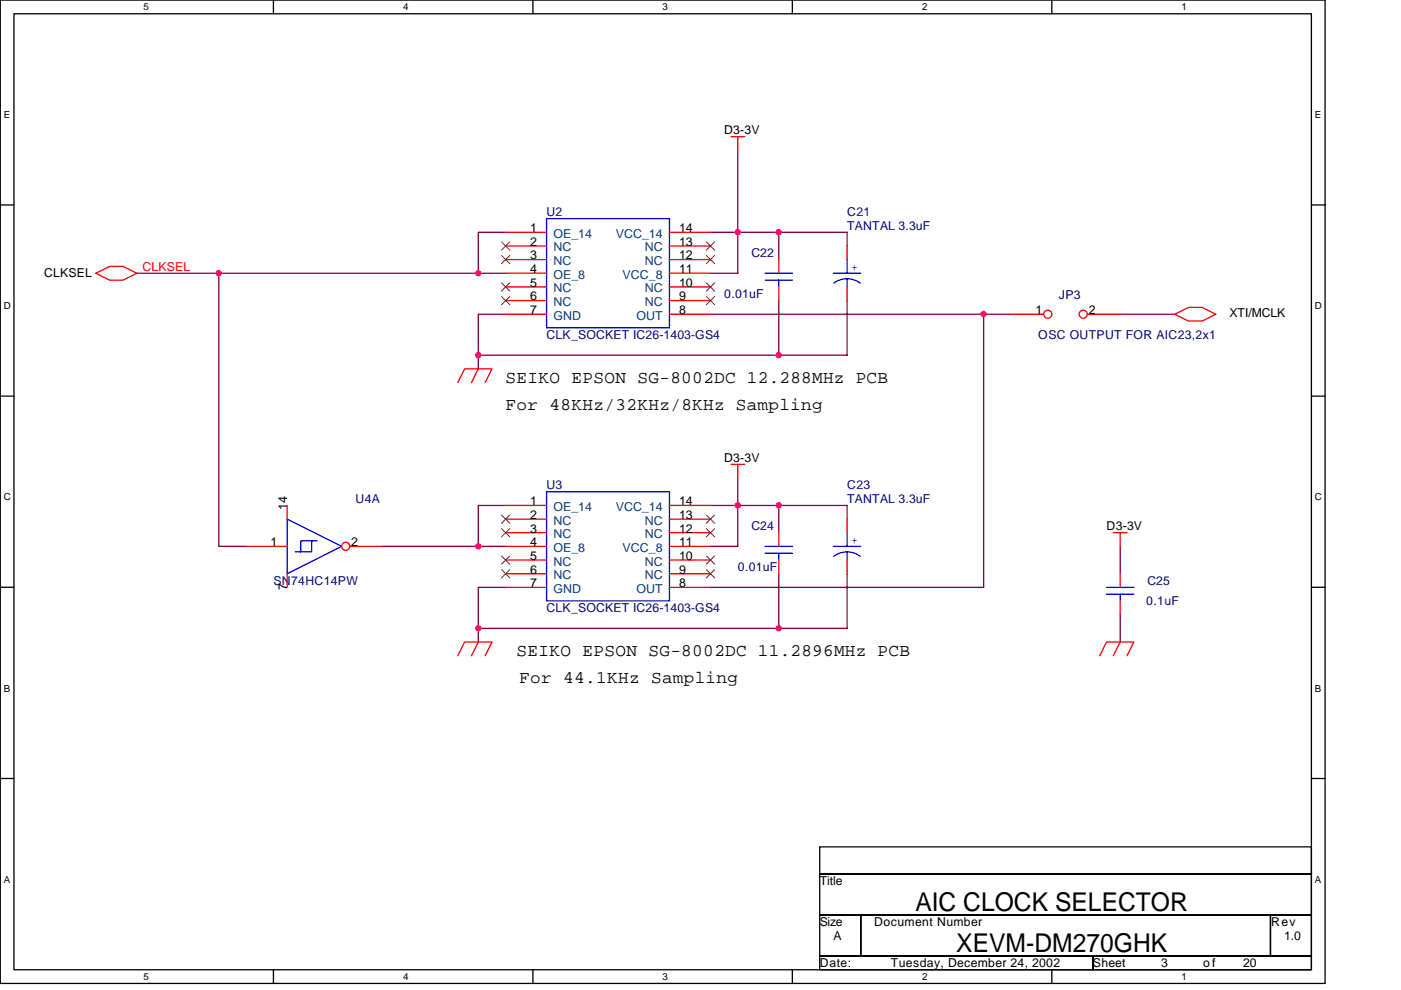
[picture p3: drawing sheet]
<svg xmlns="http://www.w3.org/2000/svg" width="297mm" height="210mm" viewBox="0 0 297 210" stroke-linecap="round" stroke-linejoin="round" font-family="sans-serif">
<path d="M.1 0h280.8v208.5h-280.8zM3 2.9h275v202.7h-275z" fill="none" stroke="#000" stroke-width=".28"/>
<g fill="#fff">
<path d="M30.5 .3h1.1v2.3h-1.1z"/>
<path d="M30.5 205.9h1.1v2.3h-1.1z"/>
</g>
<path d="M58 0v2.9M58 205.6v2.9" fill="none" stroke="#000" stroke-width=".28"/>
<g fill="#fff">
<path d="M85.5 .3h1.1v2.3h-1.1z"/>
<path d="M85.5 205.9h1.1v2.3h-1.1z"/>
</g>
<path d="M113 0v2.9M113 205.6v2.9" fill="none" stroke="#000" stroke-width=".28"/>
<g fill="#fff">
<path d="M140.5 .3h1.1v2.3h-1.1z"/>
<path d="M140.5 205.9h1.1v2.3h-1.1z"/>
</g>
<path d="M168 0v2.9M168 205.6v2.9" fill="none" stroke="#000" stroke-width=".28"/>
<g fill="#fff">
<path d="M195.5 .3h1.2v2.3h-1.2z"/>
<path d="M195.5 205.9h1.2v2.3h-1.2z"/>
</g>
<path d="M223 0v2.9M223 205.6v2.9" fill="none" stroke="#000" stroke-width=".28"/>
<g fill="#fff">
<path d="M250.5 .3h1.2v2.3h-1.2z"/>
<path d="M250.5 205.9h1.2v2.3h-1.2z"/>
<path d="M.8 23.2h1.4v2.3h-1.4z"/>
<path d="M278.8 23.2h1.4v2.3h-1.4z"/>
<path d="M.8 63.7h1.5v2.3h-1.5z"/>
<path d="M278.8 63.7h1.5v2.3h-1.5z"/>
</g>
<path d="M.1 43.5h2.9M278 43.5h2.9" fill="none" stroke="#000" stroke-width=".28"/>
<g fill="#fff">
<path d="M.8 104.2h1.5v2.4h-1.5z"/>
<path d="M278.8 104.2h1.5v2.4h-1.5z"/>
</g>
<path d="M.1 84h2.9M278 84h2.9" fill="none" stroke="#000" stroke-width=".28"/>
<g fill="#fff">
<path d="M.8 144.8h1.4v2.3h-1.4z"/>
<path d="M278.8 144.8h1.4v2.3h-1.4z"/>
</g>
<path d="M.1 124.5h2.9M278 124.5h2.9" fill="none" stroke="#000" stroke-width=".28"/>
<g fill="#fff">
<path d="M.8 185.3h1.4v2.3h-1.4z"/>
<path d="M278.8 185.3h1.4v2.3h-1.4z"/>
</g>
<path d="M.1 165.1h2.9M173.8 179.6h104.2v5.7h-104.2zM278 165.1h2.9M173.8 185.3h104.2v8.7h-104.2zM173.8 194h8.7v8.7h-8.7zM182.5 194h86.9v8.7h-86.9zM269.4 194h8.6v8.7h-8.6zM173.8 202.7h57.9v2.9h-57.9zM231.7 202.7h46.3v2.9h-46.3z" fill="none" stroke="#000" stroke-width=".28"/>
<g fill="none" stroke="#800040" stroke-width=".28">
<path d="M156.4 31.9v26h-5.8M29 57.9h17.4v57.9h5.8M101.4 57.9h5.8M107.2 49.3h-5.8v8.6h-55M150.6 49.3h29v2.9M165.1 49.3v5.7M107.2 66.6h-5.8v11.6M150.6 66.6h63.7M165.1 63.7v11.6M179.6 63.7v11.6h-78.2M208.6 66.6v57.9h-58M237.5 66.6h11.6"/>
<path d="M101.4 115.8h5.8M107.2 107.2h-5.8v8.6h-20.3M150.6 107.2h29v2.9M156.4 101.4v14.4h-5.8M165.1 107.2v5.7M237.5 115.8v5.8M107.2 124.5h-5.8v11.6M165.1 121.6v11.6M179.6 121.6v11.6h-78.2M237.5 130.3v5.8"/>
</g>
<g fill="none" stroke="#f00" stroke-width=".28">
<path d="M155 29h2.9M156.4 29v2.9M20.3 57.9l2.9-1.4h2.9l2.9 1.4-2.9 1.5h-2.9zM107.2 49.3h8.7M107.2 52.2h8.7M107.2 55h8.7M107.2 57.9h8.7M141.9 49.3h8.7M141.9 52.2h8.7M141.9 55h8.7M141.9 57.9h8.7M179.6 52.2v2.8"/>
<path d="M101.4 78.2l-1.4 2.9M107.2 60.8h8.7M107.2 63.7h8.7M107.2 66.6h8.7M141.9 60.8h8.7M141.9 63.7h8.7M141.9 66.6h8.7M179.6 60.8v2.9M249.1 66.6l2.9-1.4h2.9l2.9 1.4-2.9 1.5h-2.9zM97.1 81.1l1.4-2.9h5.8l-1.4 2.9M155 98.5h2.9M156.4 98.5v2.9"/>
<path d="M52.2 115.8h8.7M107.2 112.9h8.7M107.2 107.2h8.7M107.2 110.1h8.7M107.2 115.8h8.7M107.2 118.7h8.7M141.9 112.9h8.7M141.9 107.2h8.7M141.9 110.1h8.7M141.9 115.8h8.7M141.9 118.7h8.7M165.1 112.9v2.9"/>
<path d="M165.1 118.7v2.9M236 112.9h2.9M237.5 112.9v2.9M97.1 139l1.4-2.9h5.8l-1.4 2.9M101.4 136.1l-1.4 2.9M107.2 121.6h8.7M107.2 124.5h8.7M141.9 121.6h8.7M141.9 124.5h8.7M233.2 139l1.4-2.9h5.8l-1.5 2.9M237.5 136.1l-1.5 2.9M237.5 121.6v2.9"/>
<path d="M237.5 127.4v2.9"/>
</g>
<g fill="none" stroke="#00f" stroke-width=".28">
<path d="M115.9 46.4h26v23.1h-26zM176.7 57.9h5.8M179.6 55v2.9M179.6 59.1v1.7M176.8 60a4.6 4.6 0 0 1 5.6 0M60.9 110.1l11.6 5.7-11.6 5.8zM66.1 114.7v2.3h-3.5M67.2 114.7h-3.4v2.3M115.9 104.3h26v23.1h-26zM162.2 115.8h5.8M162.2 117.3h5.8M165.1 117.3v1.4"/>
<path d="M234.6 124.5h5.8M234.6 126h5.8M237.5 126v1.4"/>
</g>
<g fill="none" stroke="#804000" stroke-width=".21">
<path d="M106.3 51.3l1.8 1.7M106.3 54.2l1.8 1.7M106.3 60l1.8 1.7M108.1 51.3l-1.8 1.7M108.1 54.2l-1.8 1.7M108.1 60l-1.8 1.7M149.8 60l1.7 1.7M149.8 54.2l1.7 1.7M149.8 51.3l1.7 1.7M151.5 60l-1.7 1.7M151.5 54.2l-1.7 1.7M151.5 51.3l-1.7 1.7"/>
<path d="M106.3 62.9l1.8 1.7M108.1 62.9l-1.8 1.7M149.8 62.9l1.7 1.7M151.5 62.9l-1.7 1.7M106.3 109.2l1.8 1.8M106.3 112.1l1.8 1.7M106.3 117.9l1.8 1.7M108.1 109.2l-1.8 1.8M108.1 112.1l-1.8 1.7M108.1 117.9l-1.8 1.7M149.8 117.9l1.7 1.7M149.8 112.1l1.7 1.7"/>
<path d="M149.8 109.2l1.7 1.8M151.5 117.9l-1.7 1.7M151.5 112.1l-1.7 1.7M151.5 109.2l-1.7 1.8M106.3 120.8l1.8 1.7M108.1 120.8l-1.8 1.7M149.8 120.8l1.7 1.7M151.5 120.8l-1.7 1.7"/>
</g>
<circle cx="73.3" cy="115.8" r=".86" fill="#fff" stroke="#f00" stroke-width=".28"/>
<path d="M60.9 107.2v2.9M74.2 115.8h6.9M179.6 110.1v2.8M179.6 118.7v2.9M60.9 121.6v2.9" fill="none" stroke="#f00" stroke-width=".28"/>
<path d="M176.7 115.8h5.8M176.8 118a4.6 4.6 0 0 1 5.6 0M179.6 112.9v2.9M179.6 117v1.7" fill="none" stroke="#00f" stroke-width=".28"/>
<circle cx="222.2" cy="66.6" r=".86" fill="#fff" stroke="#f00" stroke-width=".28"/>
<path d="M214.3 66.6h7" fill="none" stroke="#f00" stroke-width=".28"/>
<circle cx="229.7" cy="66.6" r=".86" fill="#fff" stroke="#f00" stroke-width=".28"/>
<path d="M165.1 55v2.9M165.1 60.8v2.9M230.5 66.6h7" fill="none" stroke="#f00" stroke-width=".28"/>
<path d="M162.2 57.9h5.8M162.2 59.4h5.8M165.1 59.4v1.4" fill="none" stroke="#00f" stroke-width=".28"/>
<g fill="#f0f" stroke="#f0f" stroke-width=".28">
<circle cx="156.4" cy="49.2" r=".57"/>
<circle cx="101.4" cy="115.8" r=".57"/>
<circle cx="165.1" cy="107.1" r=".57"/>
<circle cx="165.1" cy="133.2" r=".57"/>
<circle cx="101.4" cy="133.2" r=".57"/>
<circle cx="156.4" cy="107.1" r=".57"/>
<circle cx="208.5" cy="66.6" r=".57"/>
<circle cx="46.4" cy="57.9" r=".57"/>
<circle cx="165.1" cy="49.2" r=".57"/>
<circle cx="165.1" cy="75.3" r=".57"/>
<circle cx="101.4" cy="75.3" r=".57"/>
<circle cx="101.4" cy="57.9" r=".57"/>
</g>
<g font-size="5.5">
<text x="194.1" y="193.2">AIC CLOCK SELECTOR</text>
<text x="202.8" y="201.9">XEVM-DM270GHK</text>
</g>
<g font-size="3.7">
<text x="107.2" y="81.2">SEIKO EPSON SG-8002DC 12.288MHz PCB</text>
<text x="107.2" y="87">For 48KHz/32KHz/8KHz Sampling</text>
<text x="109.5" y="139.1">SEIKO EPSON SG-8002DC 11.2896MHz PCB</text>
<text x="110.1" y="144.9">For 44.1KHz Sampling</text>
</g>
<g font-size="2.6">
<text x="153.5" y="28.4">D3-3V</text>
<text x="112.4" y="49.2">1</text>
<text x="112.4" y="52.1">2</text>
<text x="144" y="49.2">14</text>
<text x="144" y="52.1">13</text>
<text x="9.3" y="58.8">CLKSEL</text>
<text x="112.4" y="55">3</text>
<text x="112.4" y="57.9">4</text>
<text x="144" y="57.9">11</text>
<text x="144" y="55">12</text>
<text x="112.4" y="60.8">5</text>
<text x="112.4" y="63.7">6</text>
<text x="144" y="60.8">10</text>
<text x="144" y="63.7">9</text>
<text x="112.4" y="66.6">7</text>
<text x="144" y="66.6">8</text>
<text x="219.5" y="66.6">1</text>
<text x="230.8" y="66.6">2</text>
<text x="260.7" y="67.2">XTI/MCLK</text>
<text x="153.5" y="97.9">D3-3V</text>
<text x="112.4" y="107.1">1</text>
<text x="144" y="107.1">14</text>
<text x="60.9" y="108" transform="rotate(-90 60.9 108)">14</text>
<text x="112.4" y="110">2</text>
<text x="112.4" y="112.9">3</text>
<text x="144" y="112.9">12</text>
<text x="144" y="110">13</text>
<text x="234.6" y="112.4">D3-3V</text>
<text x="57.4" y="115.8">1</text>
<text x="74.5" y="115.8">2</text>
<text x="112.4" y="115.8">4</text>
<text x="112.4" y="118.7">5</text>
<text x="144" y="115.8">11</text>
<text x="144" y="118.7">10</text>
<text x="60.9" y="125.1" transform="rotate(-90 60.9 125.1)">7</text>
<text x="112.4" y="121.6">6</text>
<text x="112.4" y="124.5">7</text>
<text x="144" y="124.5">8</text>
<text x="144" y="121.6">9</text>
<text x="173.8" y="187.7">Title</text>
<text x="173.8" y="196.4">Size</text>
<text x="185.4" y="196.4">Document Number</text>
<text x="269.5" y="196.4">Rev</text>
<text x="176.7" y="199.3">A</text>
<text x="272.2" y="199.3">1.0</text>
<text x="173.8" y="205">Date:</text>
<text x="188.9" y="205">Tuesday, December 24, 2002</text>
<text x="231.7" y="205">Sheet</text>
<text x="246.2" y="205">3</text>
<text x="255.1" y="205">o f</text>
<text x="263.6" y="205">20</text>
</g>
<g font-size="2.6" fill="#000080">
<text x="115.9" y="45.8">U2</text>
<text x="179.6" y="45.8">C21</text>
<text x="179.6" y="48.7">TANTAL 3.3uF</text>
<text x="159.3" y="54.5">C22</text>
<text x="153.6" y="63.2">0.01uF</text>
<text x="224.5" y="63.5">JP3</text>
<text x="115.9" y="71.8">CLK_SOCKET IC26-1403-GS4</text>
<text x="220.1" y="71.8">OSC OUTPUT FOR AIC23,2x1</text>
<text x="75.3" y="106.6">U4A</text>
<text x="115.9" y="103.7">U3</text>
<text x="179.6" y="103.7">C23</text>
<text x="179.6" y="106.6">TANTAL 3.3uF</text>
<text x="159.3" y="112.4">C24</text>
<text x="58" y="124">SN74HC14PW</text>
<text x="156.4" y="121.1">0.01uF</text>
<text x="243.3" y="124">C25</text>
<text x="115.9" y="129.8">CLK_SOCKET IC26-1403-GS4</text>
<text x="243" y="128.3">0.1uF</text>
</g>
<g font-size="2.6" fill="#004080">
<text x="117.3" y="50.4">OE_14</text>
<text x="117.3" y="53.3">NC</text>
<text x="130.6" y="50.4">VCC_14</text>
<text x="136.7" y="53.3">NC</text>
<text x="117.3" y="56.2">NC</text>
<text x="117.3" y="59.1">OE_8</text>
<text x="132" y="59.1">VCC_8</text>
<text x="136.7" y="56.2">NC</text>
<text x="117.3" y="62">NC</text>
<text x="117.3" y="64.9">NC</text>
<text x="136.7" y="62">NC</text>
<text x="136.7" y="64.9">NC</text>
<text x="117.3" y="67.8">GND</text>
<text x="134.9" y="67.8">OUT</text>
<text x="117.3" y="108.3">OE_14</text>
<text x="117.3" y="111.2">NC</text>
<text x="130.6" y="108.3">VCC_14</text>
<text x="136.7" y="111.2">NC</text>
<text x="117.3" y="114.1">NC</text>
<text x="117.3" y="117">OE_8</text>
<text x="117.3" y="119.9">NC</text>
<text x="132" y="117">VCC_8</text>
<text x="136.7" y="119.9">NC</text>
<text x="136.7" y="114.1">NC</text>
<text x="117.3" y="122.8">NC</text>
<text x="117.3" y="125.7">GND</text>
<text x="134.9" y="125.7">OUT</text>
<text x="136.7" y="122.8">NC</text>
</g>
<text font-size="2.6" fill="#f00" x="30.2" y="57.4">CLKSEL</text>
<g font-size="2.6" fill="#00f">
<text x="180.5" y="57.4">+</text>
<text x="180.5" y="115.3">+</text>
</g>
<g font-size="2.1">
<text x="30.5" y="2.2">5</text>
<text x="85.5" y="2.2">4</text>
<text x="140.5" y="2.2">3</text>
<text x="195.5" y="2.2">2</text>
<text x="250.5" y="2.2">1</text>
<text x=".8" y="25">E</text>
<text x="278.8" y="25">E</text>
<text x=".8" y="65.6">D</text>
<text x="278.8" y="65.6">D</text>
<text x=".8" y="106.1">C</text>
<text x="278.8" y="106.1">C</text>
<text x=".8" y="146.6">B</text>
<text x="278.8" y="146.6">B</text>
<text x=".8" y="187.2">A</text>
<text x="278.8" y="187.2">A</text>
<text x="30.5" y="207.8">5</text>
<text x="85.5" y="207.8">4</text>
<text x="140.5" y="207.8">3</text>
<text x="195.5" y="207.8">2</text>
<text x="250.5" y="207.8">1</text>
</g>
</svg>
